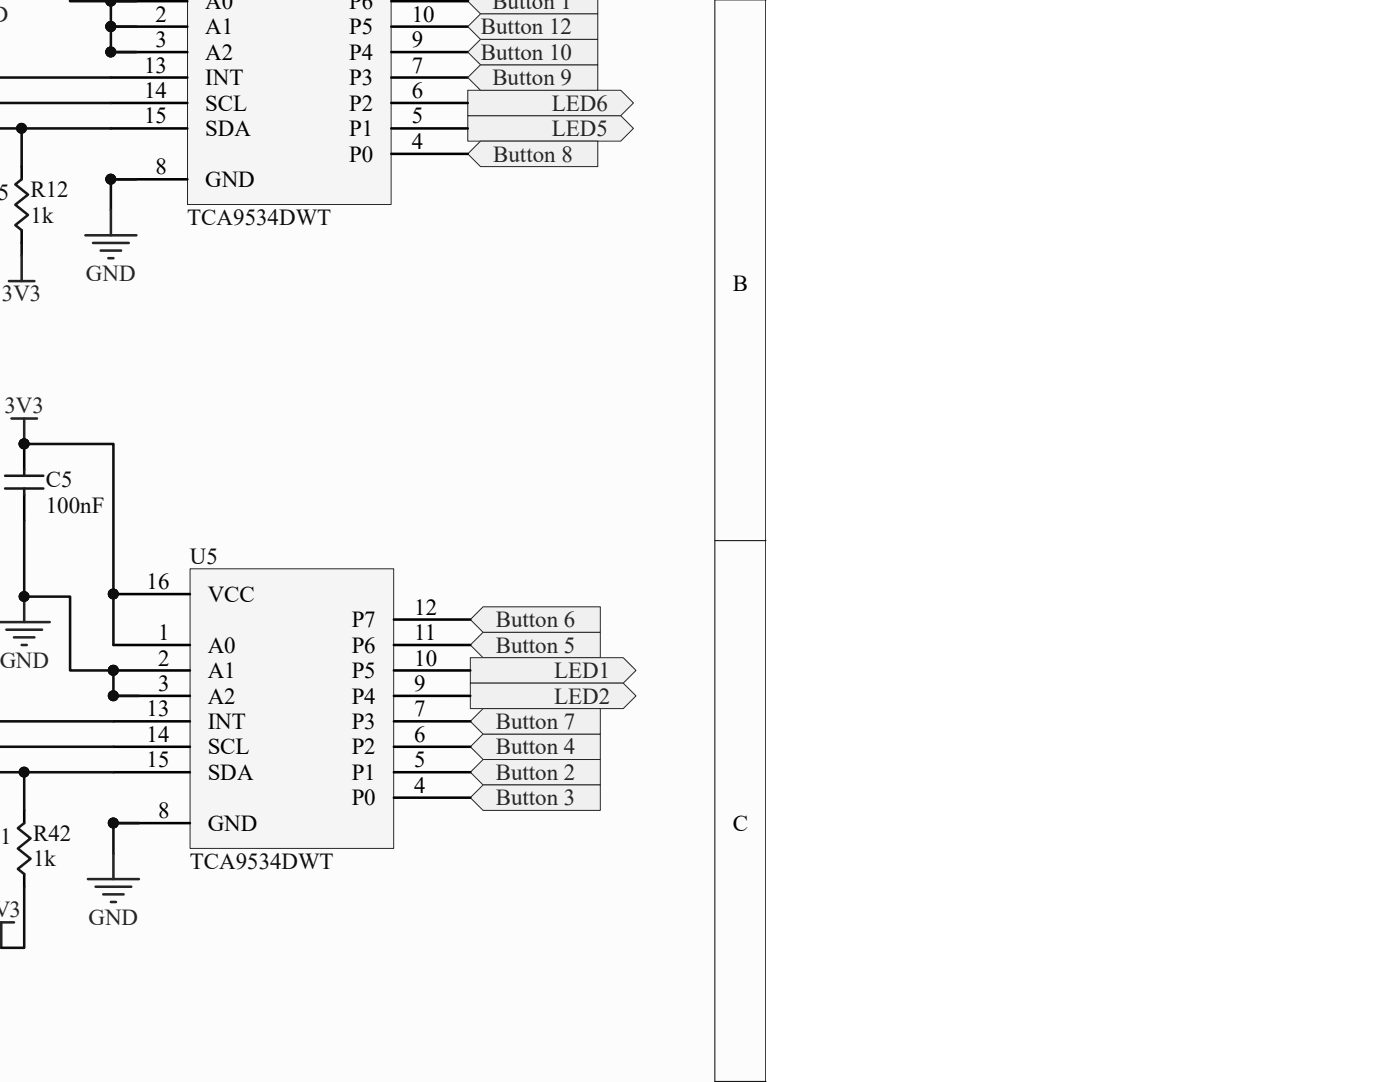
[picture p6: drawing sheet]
<svg xmlns="http://www.w3.org/2000/svg" width="279mm" height="216mm" viewBox="0 0 279 216" stroke-linecap="round" stroke-linejoin="round" font-family="sans-serif">
<path d="M-.1 -.1h152.9v216h-152.9z" fill="#fcfcfc"/>
<path d="M152.8 0v215.9" fill="none" stroke="#000" stroke-width=".2"/>
<path d="M-.1 -.1h142.8v216h-142.8z" fill="#fcfcfc"/>
<path d="M142.7 0v215.9M142.7 0h10.2M142.7 107.9h10.2M142.7 215.8h10.2" fill="none" stroke="#000" stroke-width=".2"/>
<g fill="#f0f0f0" stroke="#262626" stroke-width=".2">
<path d="M93.4 .2l2.5-.3h23.4v2.9h-23.4z" fill-rule="evenodd"/>
<path d="M93.9 154.1l2.5-2.5h23.4v5h-23.4z" fill-rule="evenodd"/>
<path d="M93.9 159.2l2.5-2.6h23.4v5.1h-23.4z" fill-rule="evenodd"/>
<path d="M93.9 149l2.5-2.5h23.4v5.1h-23.4z" fill-rule="evenodd"/>
<path d="M93.9 128.7l2.5-2.5h23.4v5h-23.4z" fill-rule="evenodd"/>
<path d="M93.9 123.6l2.5-2.5h23.4v5.1h-23.4z" fill-rule="evenodd"/>
<path d="M93.9 131.2h30.5l2.5 2.6-2.5 2.5h-30.5z" fill-rule="evenodd"/>
<path d="M93.9 136.3h30.5l2.5 2.6-2.5 2.5h-30.5z" fill-rule="evenodd"/>
<path d="M93.4 23.1h30.5l2.5 2.5-2.5 2.6h-30.5z" fill-rule="evenodd"/>
<path d="M93.4 18h30.5l2.5 2.5-2.5 2.6h-30.5z" fill-rule="evenodd"/>
<path d="M93.9 143.9l2.5-2.5h23.4v5.1h-23.4z" fill-rule="evenodd"/>
<path d="M93.4 30.7l2.5-2.5h23.4v5h-23.4z" fill-rule="evenodd"/>
</g>
<path d="M37.5 -.1h40.6v40.9h-40.6z" fill="#f5f5f5"/>
<path d="M78.1 -.1v40.9h-40.7v-40.8" fill="none" stroke="#262626" stroke-width=".2"/>
<g fill="none" stroke="#000" stroke-width=".51">
<path d="M22.1 .2h15.3M22.1 5.3h15.3M22.1 10.4h15.3M22.1 15.5h15.3M78.1 .2h15.3M78.1 5.3h15.3M78.1 10.4h15.3M78.1 15.5h15.3M4.3 33.2v2.6M22.1 25.6h15.3M22.1 20.5h15.3M22.1 35.8h15.3"/>
<path d="M78.1 30.7h15.3M78.1 25.6h15.3M78.1 20.5h15.3M4.3 45.9v2.6"/>
</g>
<g fill="#0e0e0e" stroke="#0e0e0e" stroke-width=".2">
<path d="M21.2 -.1h1.8a.96 .96 0 0 1-.9 1.3 .96 .96 0 0 1-.9-1.3z" fill-rule="evenodd"/>
<path d="M21.2 -.1h1.8a.96 .96 0 0 1-.9 1.3 .96 .96 0 0 1-.9-1.3z" fill-rule="evenodd"/>
<path d="M21.2 -.1h1.8a.96 .96 0 0 1-.9 1.3 .96 .96 0 0 1-.9-1.3z" fill-rule="evenodd"/>
<circle cx="22.1" cy="5.3" r=".99"/>
<circle cx="22.1" cy="10.4" r=".99"/>
<circle cx="22.1" cy="35.8" r=".99"/>
<circle cx="4.3" cy="25.6" r=".99"/>
</g>
<path d="M22.1 5.3v5.1h5.1M27.2 .2h-5.1v5.1h5.1M-.1 20.5h22.2M0 25.6h22.1M27.2 35.8h-5.1v6.1" fill="none" stroke="#0e0e0e" stroke-width=".51"/>
<path d="M17 47h10.2M18.6 48.5h7.1M20.1 50h4.1M21.6 51.5h1M22.1 41.9v5.1" fill="none" stroke="#262626" stroke-width=".51"/>
<path d="M4.3 35.8l-1.2 1 2.5 2-2.5 2.1 2.5 2-2.5 2 1.2 1" fill="none" stroke="#1c1c1c" stroke-width=".51"/>
<g fill="#f0f0f0" stroke="#262626" stroke-width=".2">
<path d="M93.4 15.5l2.5-2.6h23.4v5.1h-23.4z" fill-rule="evenodd"/>
<path d="M93.4 10.4l2.5-2.5h23.4v5h-23.4z" fill-rule="evenodd"/>
<path d="M93.4 5.3l2.5-2.5h23.4v5.1h-23.4z" fill-rule="evenodd"/>
</g>
<path d="M-.1 15.5h22.2M4.3 25.6v7.6M4.3 48.5v2.5" fill="none" stroke="#0e0e0e" stroke-width=".51"/>
<circle cx="4.3" cy="25.6" r=".99" fill="#0e0e0e" stroke="#0e0e0e" stroke-width=".2"/>
<path d="M1.8 56.1h5.1M4.3 51v5.1" fill="none" stroke="#262626" stroke-width=".51"/>
<path d="M38 113.5h40.6v55.8h-40.6z" fill="#f5f5f5"/>
<path d="M37.9 113.5h40.7v55.8h-40.7z" fill="none" stroke="#262626" stroke-width=".2"/>
<g fill="none" stroke="#000" stroke-width=".51">
<path d="M4.8 88.6v5.1M4.8 98.7v5.1M22.6 118.5h15.3M22.6 128.7h15.3M22.6 133.8h15.3M22.6 138.9h15.3M78.6 128.7h15.3M78.6 133.8h15.3M78.6 138.9h15.3M78.6 123.6h15.3M22.6 154.1h15.3M22.6 149h15.3"/>
<path d="M22.6 143.9h15.3M78.6 159.2h15.3M78.6 154.1h15.3M78.6 149h15.3M78.6 143.9h15.3M4.8 161.7v2.5M4.8 174.4v2.5M22.6 164.2h15.3"/>
</g>
<g fill="#0e0e0e" stroke="#0e0e0e" stroke-width=".2">
<path d="M21.2 -.1h1.8a.96 .96 0 0 1-.9 1.3 .96 .96 0 0 1-.9-1.3z" fill-rule="evenodd"/>
<circle cx="22.6" cy="133.8" r=".99"/>
<circle cx="22.6" cy="138.8" r=".99"/>
<circle cx="22.6" cy="164.2" r=".99"/>
<circle cx="22.6" cy="118.5" r=".99"/>
<circle cx="4.8" cy="119" r=".99"/>
<circle cx="4.8" cy="154.1" r=".99"/>
<circle cx="4.8" cy="88.6" r=".99"/>
</g>
<g fill="none" stroke="#262626" stroke-width=".51">
<path d="M2.3 83.5h5.1M4.8 83.5v5.1M4.8 119.1v5M0 124.1h9.9M1.3 125.7h7.1M2.8 127.2h4.1M4.3 128.7h1M17.5 175.4h10.2M19.1 176.9h7.1M20.6 178.5h4.1M22.1 180h1M22.6 170.3v5.1"/>
<path d="M0 184h2.8M.3 184v5.1"/>
</g>
<path d="M14 -.1v.3h8.1M4.8 88.6h17.8v40.1M4.8 103.8v15.3h9.2v14.7h8.6v5.1h5.1M-.1 149h22.7M-.1 143.9h22.7M0 154.1h22.6M4.8 154.1v7.6M4.8 176.9v12.2h-4.5M27.7 164.2h-5.1v6.1" fill="none" stroke="#0e0e0e" stroke-width=".51"/>
<path d="M1 94.9h7.6M1 97.5h7.6M4.8 93.7v1.2M4.8 97.5v1.2M4.8 164.2l-1.2 1.1 2.5 2-2.5 2 2.5 2.1-2.5 2 1.2 1" fill="none" stroke="#1c1c1c" stroke-width=".51"/>
<g font-size="4.6">
<text x="31" y="-.8">1</text>
<text x="82.2" y="-.8">11</text>
<text x="31" y="4.3">2</text>
<text x="40.9" y="1.8">A0</text>
<text x="69.7" y="1.8">P6</text>
<text x="82.2" y="4.3">10</text>
<text x="31" y="9.4">3</text>
<text x="40.9" y="6.9">A1</text>
<text x="40.9" y="11.9">A2</text>
<text x="69.7" y="11.9">P4</text>
<text x="69.7" y="6.9">P5</text>
<text x="82.2" y="9.4">9</text>
<text x="28.7" y="14.5">13</text>
<text x="40.9" y="17">INT</text>
<text x="69.7" y="17">P3</text>
<text x="82.2" y="14.5">7</text>
<text x="28.7" y="19.6">14</text>
<text x="40.9" y="22.1">SCL</text>
<text x="69.7" y="22.1">P2</text>
<text x="82.2" y="19.6">6</text>
<text x="28.7" y="24.6">15</text>
<text x="40.9" y="27.2">SDA</text>
<text x="69.7" y="27.2">P1</text>
<text x="82.2" y="29.7">4</text>
<text x="82.2" y="24.6">5</text>
<text x="31" y="34.8">8</text>
<text x="69.7" y="32.3">P0</text>
<text x="40.9" y="37.3">GND</text>
<text x="146.3" y="58">B</text>
<text x="29.3" y="117.6">16</text>
<text x="41.4" y="120.1">VCC</text>
<text x="70.2" y="125.2">P7</text>
<text x="82.7" y="122.6">12</text>
<text x="31.5" y="127.7">1</text>
<text x="41.4" y="130.3">A0</text>
<text x="70.2" y="130.3">P6</text>
<text x="82.7" y="127.7">11</text>
<text x="31.5" y="132.8">2</text>
<text x="31.5" y="137.9">3</text>
<text x="41.4" y="135.3">A1</text>
<text x="70.2" y="135.3">P5</text>
<text x="82.7" y="137.9">9</text>
<text x="82.7" y="132.8">10</text>
<text x="29.3" y="143">13</text>
<text x="41.4" y="140.4">A2</text>
<text x="70.2" y="140.4">P4</text>
<text x="82.7" y="143">7</text>
<text x="29.3" y="148">14</text>
<text x="41.4" y="145.5">INT</text>
<text x="70.2" y="145.5">P3</text>
<text x="82.7" y="148">6</text>
<text x="29.3" y="153.1">15</text>
<text x="41.4" y="150.5">SCL</text>
<text x="41.4" y="155.6">SDA</text>
<text x="70.2" y="155.6">P1</text>
<text x="70.2" y="150.5">P2</text>
<text x="82.7" y="153.1">5</text>
<text x="70.2" y="160.7">P0</text>
<text x="82.7" y="158.2">4</text>
<text x="31.5" y="163.2">8</text>
<text x="41.4" y="165.8">GND</text>
<text x="146.3" y="165.9">C</text>
</g>
<g font-size="4.6" fill="#262626">
<text x="98.3" y="1.8">Button 1</text>
<text x="96" y="11.9">Button 10</text>
<text x="96" y="6.9">Button 12</text>
<text x="98.3" y="17">Button 9</text>
<text x="110.1" y="22.1">LED6</text>
<text x="110.1" y="27.2">LED5</text>
<text x="98.4" y="32.3">Button 8</text>
<text x="17.1" y="56.1">GND</text>
<text x=".4" y="60.2">3V3</text>
<text x=".9" y="82.5">3V3</text>
<text x="98.9" y="125.2">Button 6</text>
<text x="98.9" y="130.3">Button 5</text>
<text x="-.1" y="133.3">GND</text>
<text x="110.6" y="135.3">LED1</text>
<text x="110.6" y="140.4">LED2</text>
<text x="98.9" y="145.5">Button 7</text>
<text x="98.9" y="155.6">Button 2</text>
<text x="98.9" y="150.5">Button 4</text>
<text x="98.9" y="160.7">Button 3</text>
<text x="1.9" y="183">3</text>
<text x="17.7" y="184.6">GND</text>
</g>
<g font-size="4.6" fill="#0e0e0e">
<text x="-.5" y="39.9">5</text>
<text x="6.1" y="39.4">R12</text>
<text x="6.1" y="44.4">1k</text>
<text x="37.4" y="45">TCA9534DWT</text>
<text x="9.1" y="97.2">C5</text>
<text x="9.1" y="102.3">100nF</text>
<text x="37.9" y="112.5">U5</text>
<text x="6.6" y="167.8">R42</text>
<text x="0" y="168.3">1</text>
<text x="6.6" y="172.9">1k</text>
<text x="37.9" y="173.4">TCA9534DWT</text>
</g>
</svg>
